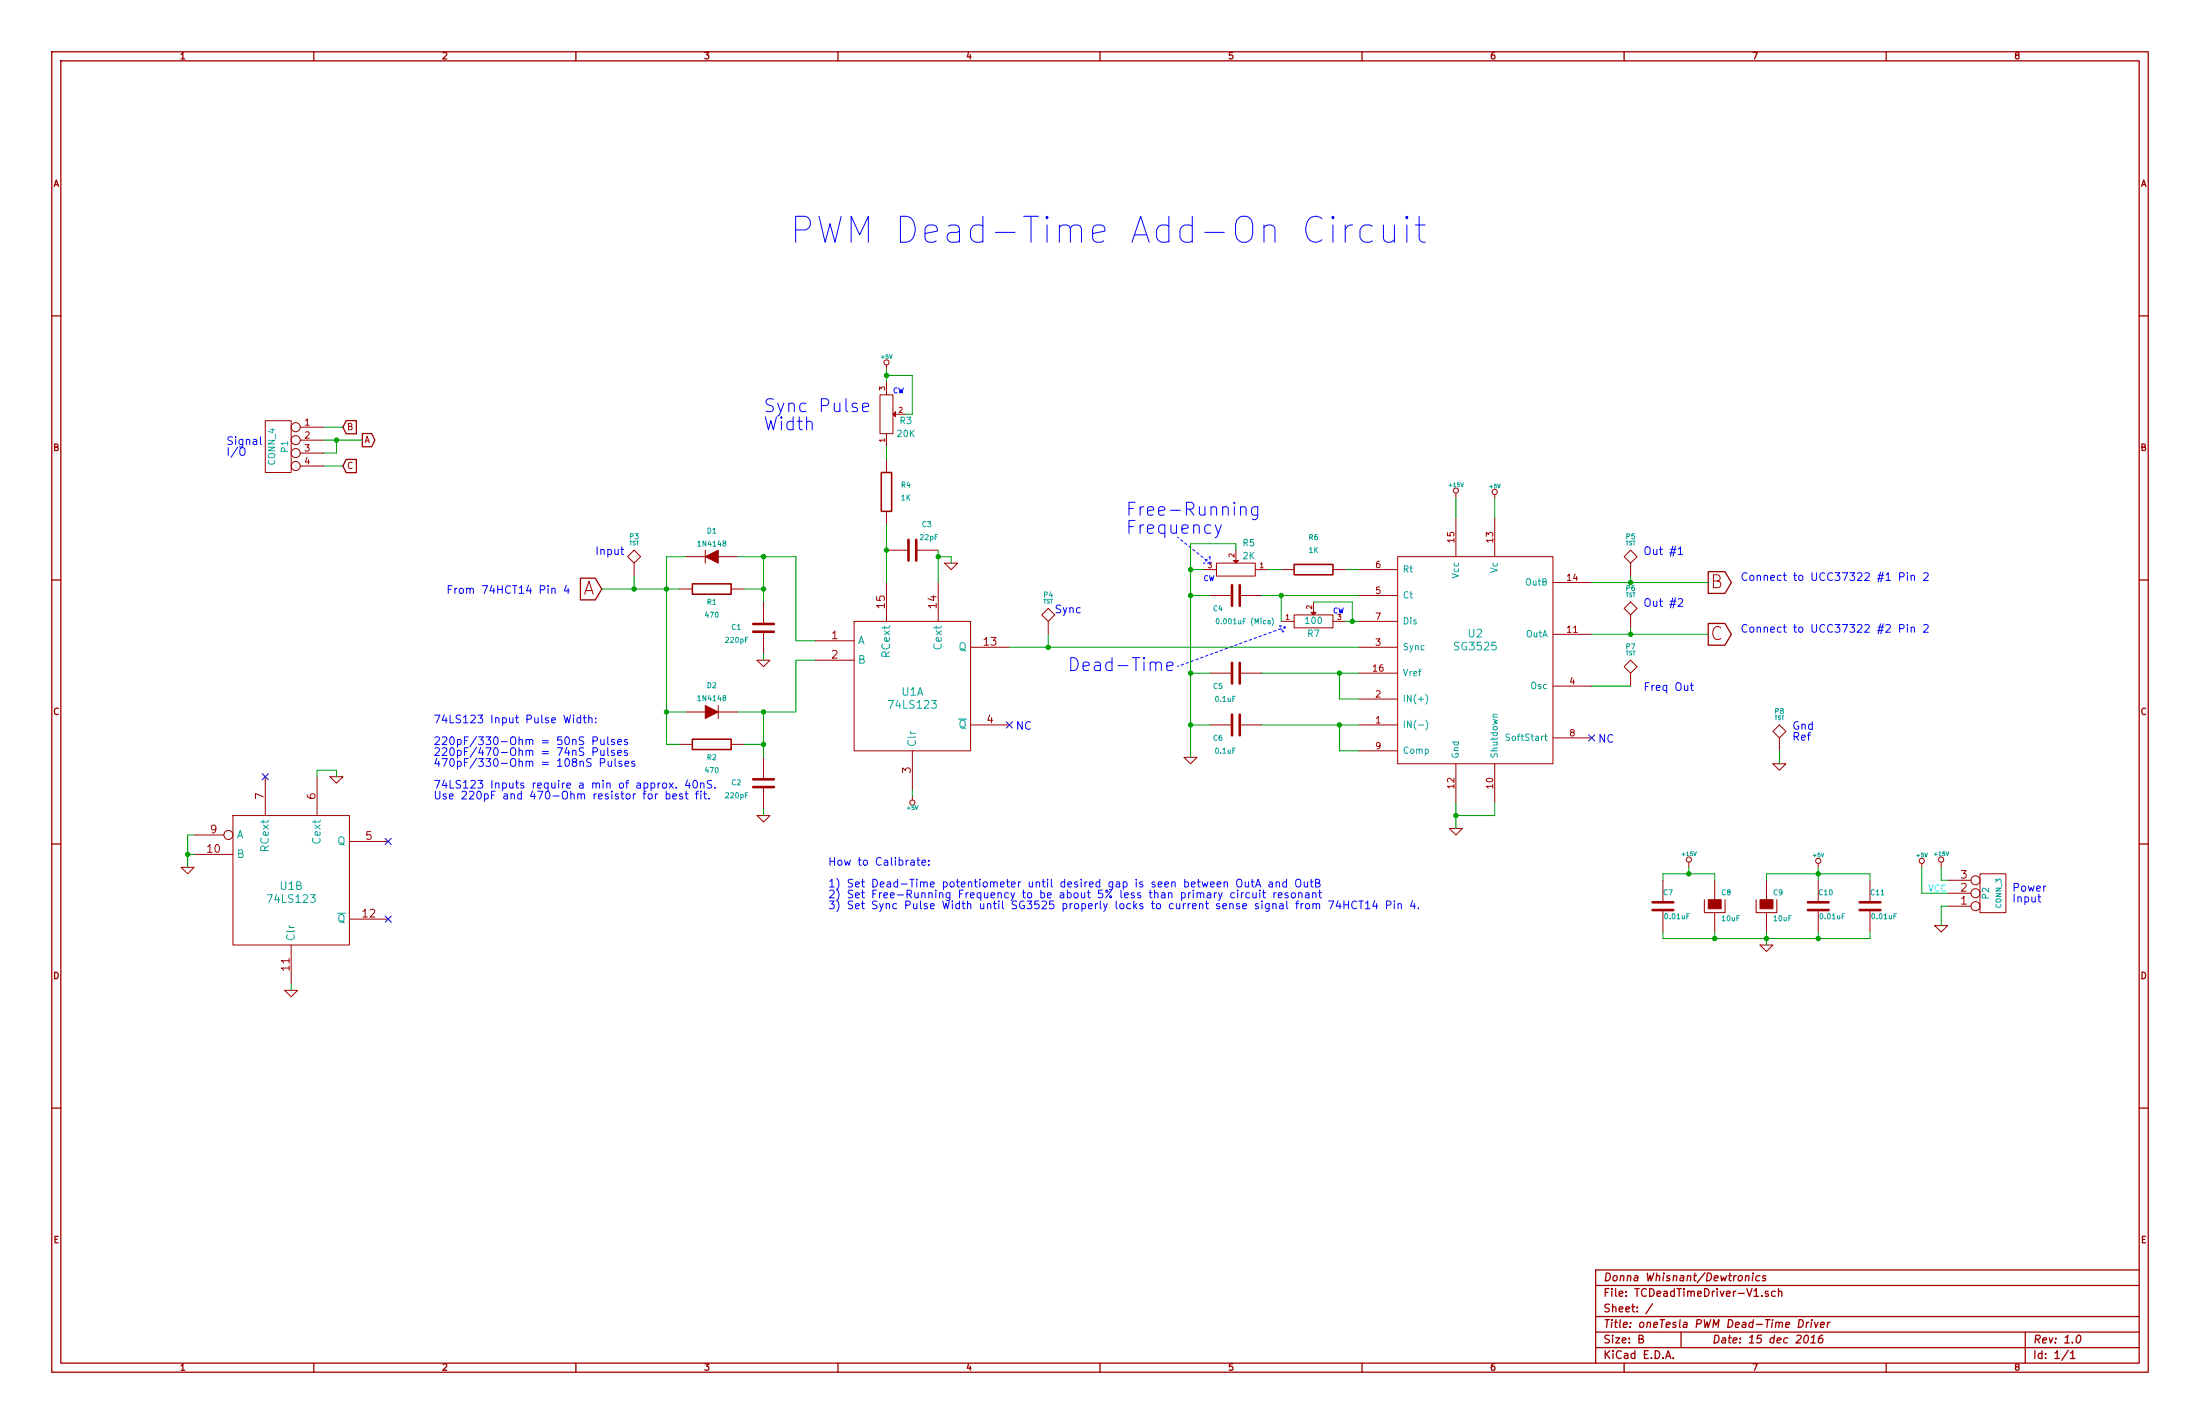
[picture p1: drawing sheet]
EESchema Schematic File Version 2
LIBS:power
LIBS:device
LIBS:transistors
LIBS:conn
LIBS:linear
LIBS:regul
LIBS:74xx
LIBS:cmos4000
LIBS:adc-dac
LIBS:memory
LIBS:xilinx
LIBS:special
LIBS:microcontrollers
LIBS:dsp
LIBS:microchip
LIBS:analog_switches
LIBS:motorola
LIBS:texas
LIBS:intel
LIBS:audio
LIBS:interface
LIBS:digital-audio
LIBS:philips
LIBS:display
LIBS:cypress
LIBS:siliconi
LIBS:opto
LIBS:atmel
LIBS:contrib
LIBS:valves
LIBS:ucc3732x
LIBS:sg3525
LIBS:con-jst
LIBS:TCDeadTimeDriver-V1-cache
EELAYER 27 0
EELAYER END
$Descr B 17000 11000
encoding utf-8
Sheet 1 1
Title "oneTesla PWM Dead-Time Driver"
Date "15 dec 2016"
Rev "1.0"
Comp "Donna Whisnant/Dewtronics"
Comment1 ""
Comment2 ""
Comment3 ""
Comment4 ""
$EndDescr
$Comp
L 74LS123 U1
U 1 1
P 7050 5300
F 0 "U1" H 7050 5250 60  0000 C CNN
F 1 "74LS123" H 7050 5150 60  0000 C CNN
F 2 "~" H 7050 5300 60  0000 C CNN
F 3 "~" H 7050 5300 60  0000 C CNN
	1    7050 5300
	1    0    0    -1  
$EndComp
$Comp
L C C3
U 1 1
P 7050 4250
F 0 "C3" V 7250 4100 40  0000 L CNN
F 1 "22pF" V 7150 4050 40  0000 L CNN
F 2 "~" H 7088 4100 30  0000 C CNN
F 3 "~" H 7050 4250 60  0000 C CNN
	1    7050 4250
	0    -1   -1   0   
$EndComp
$Comp
L R R4
U 1 1
P 6850 3800
F 0 "R4" H 7000 3850 40  0000 C CNN
F 1 "1K" H 7000 3750 40  0000 C CNN
F 2 "~" V 6780 3800 30  0000 C CNN
F 3 "~" H 6850 3800 30  0000 C CNN
	1    6850 3800
	1    0    0    -1  
$EndComp
$Comp
L +5V #PWR01
U 1 1
P 6850 2850
F 0 "#PWR01" H 6850 2940 20  0001 C CNN
F 1 "+5V" H 6850 2940 30  0000 C CNN
F 2 "" H 6850 2850 60  0000 C CNN
F 3 "" H 6850 2850 60  0000 C CNN
	1    6850 2850
	1    0    0    -1  
$EndComp
Text Notes 5900 3200 0    100  ~ 0
Sync Pulse\nWidth
$Comp
L SG3525 U2
U 1 1
P 11400 5100
F 0 "U2" H 11400 5300 60  0000 C CNN
F 1 "SG3525" H 11400 5200 60  0000 C CNN
F 2 "" H 11400 5100 60  0000 C CNN
F 3 "" H 11400 5100 60  0000 C CNN
	1    11400 5100
	1    0    0    -1  
$EndComp
$Comp
L R R6
U 1 1
P 10150 4400
F 0 "R6" V 10400 4400 40  0000 C CNN
F 1 "1K" V 10300 4400 40  0000 C CNN
F 2 "~" V 10080 4400 30  0000 C CNN
F 3 "~" H 10150 4400 30  0000 C CNN
	1    10150 4400
	0    -1   -1   0   
$EndComp
$Comp
L C C4
U 1 1
P 9550 4600
F 0 "C4" V 9450 4700 40  0000 L CNN
F 1 "0.001uF (Mica)" V 9350 4300 40  0000 L CNN
F 2 "~" H 9588 4450 30  0000 C CNN
F 3 "~" H 9550 4600 60  0000 C CNN
	1    9550 4600
	0    -1   -1   0   
$EndComp
$Comp
L C C5
U 1 1
P 9550 5200
F 0 "C5" V 9450 5300 40  0000 L CNN
F 1 "0.1uF" V 9350 5200 40  0000 L CNN
F 2 "~" H 9588 5050 30  0000 C CNN
F 3 "~" H 9550 5200 60  0000 C CNN
	1    9550 5200
	0    -1   -1   0   
$EndComp
$Comp
L C C6
U 1 1
P 9550 5600
F 0 "C6" V 9450 5700 40  0000 L CNN
F 1 "0.1uF" V 9350 5600 40  0000 L CNN
F 2 "~" H 9588 5450 30  0000 C CNN
F 3 "~" H 9550 5600 60  0000 C CNN
	1    9550 5600
	0    -1   -1   0   
$EndComp
$Comp
L GND #PWR02
U 1 1
P 9200 5850
F 0 "#PWR02" H 9200 5850 30  0001 C CNN
F 1 "GND" H 9200 5780 30  0001 C CNN
F 2 "" H 9200 5850 60  0000 C CNN
F 3 "" H 9200 5850 60  0000 C CNN
	1    9200 5850
	1    0    0    -1  
$EndComp
$Comp
L GND #PWR03
U 1 1
P 11250 6400
F 0 "#PWR03" H 11250 6400 30  0001 C CNN
F 1 "GND" H 11250 6330 30  0001 C CNN
F 2 "" H 11250 6400 60  0000 C CNN
F 3 "" H 11250 6400 60  0000 C CNN
	1    11250 6400
	1    0    0    -1  
$EndComp
$Comp
L +15V #PWR04
U 1 1
P 11250 3850
F 0 "#PWR04" H 11250 3800 20  0001 C CNN
F 1 "+15V" H 11250 3950 30  0000 C CNN
F 2 "~" H 11250 3850 60  0000 C CNN
F 3 "~" H 11250 3850 60  0000 C CNN
	1    11250 3850
	1    0    0    -1  
$EndComp
$Comp
L +5V #PWR05
U 1 1
P 11550 3850
F 0 "#PWR05" H 11550 3940 20  0001 C CNN
F 1 "+5V" H 11550 3940 30  0000 C CNN
F 2 "" H 11550 3850 60  0000 C CNN
F 3 "" H 11550 3850 60  0000 C CNN
	1    11550 3850
	1    0    0    -1  
$EndComp
Text Notes 8700 4000 0    100  ~ 0
Free-Running\nFrequency
Text Notes 8250 5200 0    100  ~ 0
Dead-Time
$Comp
L DIODE D1
U 1 1
P 5500 4300
F 0 "D1" H 5500 4100 40  0000 C CNN
F 1 "1N4148" H 5500 4200 40  0000 C CNN
F 2 "~" H 5500 4300 60  0000 C CNN
F 3 "~" H 5500 4300 60  0000 C CNN
	1    5500 4300
	-1   0    0    1   
$EndComp
$Comp
L R R1
U 1 1
P 5500 4550
F 0 "R1" V 5400 4550 40  0000 C CNN
F 1 "470" V 5300 4550 40  0000 C CNN
F 2 "~" V 5430 4550 30  0000 C CNN
F 3 "~" H 5500 4550 30  0000 C CNN
	1    5500 4550
	0    -1   -1   0   
$EndComp
$Comp
L C C1
U 1 1
P 5900 4850
F 0 "C1" H 5650 4850 40  0000 L CNN
F 1 "220pF" H 5600 4750 40  0000 L CNN
F 2 "~" H 5938 4700 30  0000 C CNN
F 3 "~" H 5900 4850 60  0000 C CNN
	1    5900 4850
	1    0    0    -1  
$EndComp
$Comp
L GND #PWR06
U 1 1
P 5900 5100
F 0 "#PWR06" H 5900 5100 30  0001 C CNN
F 1 "GND" H 5900 5030 30  0001 C CNN
F 2 "" H 5900 5100 60  0000 C CNN
F 3 "" H 5900 5100 60  0000 C CNN
	1    5900 5100
	1    0    0    -1  
$EndComp
$Comp
L DIODE D2
U 1 1
P 5500 5500
F 0 "D2" H 5500 5700 40  0000 C CNN
F 1 "1N4148" H 5500 5600 40  0000 C CNN
F 2 "~" H 5500 5500 60  0000 C CNN
F 3 "~" H 5500 5500 60  0000 C CNN
	1    5500 5500
	1    0    0    -1  
$EndComp
$Comp
L R R2
U 1 1
P 5500 5750
F 0 "R2" V 5400 5750 40  0000 C CNN
F 1 "470" V 5300 5750 40  0000 C CNN
F 2 "~" V 5430 5750 30  0000 C CNN
F 3 "~" H 5500 5750 30  0000 C CNN
	1    5500 5750
	0    -1   -1   0   
$EndComp
$Comp
L C C2
U 1 1
P 5900 6050
F 0 "C2" H 5650 6050 40  0000 L CNN
F 1 "220pF" H 5600 5950 40  0000 L CNN
F 2 "~" H 5938 5900 30  0000 C CNN
F 3 "~" H 5900 6050 60  0000 C CNN
	1    5900 6050
	1    0    0    -1  
$EndComp
$Comp
L GND #PWR07
U 1 1
P 5900 6300
F 0 "#PWR07" H 5900 6300 30  0001 C CNN
F 1 "GND" H 5900 6230 30  0001 C CNN
F 2 "" H 5900 6300 60  0000 C CNN
F 3 "" H 5900 6300 60  0000 C CNN
	1    5900 6300
	1    0    0    -1  
$EndComp
Text GLabel 4650 4550 0    100  Input ~ 0
A
$Comp
L +5V #PWR08
U 1 1
P 7050 6150
F 0 "#PWR08" H 7050 6240 20  0001 C CNN
F 1 "+5V" H 7050 6240 30  0000 C CNN
F 2 "" H 7050 6150 60  0000 C CNN
F 3 "" H 7050 6150 60  0000 C CNN
	1    7050 6150
	-1   0    0    1   
$EndComp
Text Notes 3350 5600 0    60   ~ 0
74LS123 Input Pulse Width:\n\n220pF/330-Ohm = 50nS Pulses\n220pF/470-Ohm = 74nS Pulses\n470pF/330-Ohm = 108nS Pulses\n\n74LS123 Inputs require a min of approx. 40nS.\nUse 220pF and 470-Ohm resistor for best fit.\n
Text GLabel 13200 4500 2    100  Output ~ 0
B
Text GLabel 13200 4900 2    100  Output ~ 0
C
Text Notes 12350 5750 0    60   ~ 0
NC
Text Notes 12700 5350 0    60   ~ 0
Freq Out
Text Notes 3450 4600 0    60   ~ 0
From 74HCT14 Pin 4
Text Notes 13450 4500 0    60   ~ 0
Connect to UCC37322 #1 Pin 2
Text Notes 13450 4900 0    60   ~ 0
Connect to UCC37322 #2 Pin 2
Text Notes 6100 1900 0    200  ~ 0
PWM Dead-Time Add-On Circuit
Text Notes 6400 6700 0    60   ~ 0
How to Calibrate:\n\n1) Set Dead-Time potentiometer until desired gap is seen between OutA and OutB\n2) Set Free-Running Frequency to be about 5% less than primary circuit resonant\n3) Set Sync Pulse Width until SG3525 properly locks to current sense signal from 74HCT14 Pin 4.\n
Text Notes 7850 5650 0    60   ~ 0
NC
$Comp
L CAPAPOL C8
U 1 1
P 13250 7000
F 0 "C8" H 13300 7100 40  0000 L CNN
F 1 "10uF" H 13300 6900 40  0000 L CNN
F 2 "~" H 13350 6850 30  0000 C CNN
F 3 "~" H 13250 7000 300 0000 C CNN
	1    13250 7000
	1    0    0    -1  
$EndComp
$Comp
L CAPAPOL C9
U 1 1
P 13650 7000
F 0 "C9" H 13700 7100 40  0000 L CNN
F 1 "10uF" H 13700 6900 40  0000 L CNN
F 2 "~" H 13750 6850 30  0000 C CNN
F 3 "~" H 13650 7000 300 0000 C CNN
	1    13650 7000
	1    0    0    -1  
$EndComp
$Comp
L C C10
U 1 1
P 14050 7000
F 0 "C10" H 14050 7100 40  0000 L CNN
F 1 "0.01uF" H 14056 6915 40  0000 L CNN
F 2 "~" H 14088 6850 30  0000 C CNN
F 3 "~" H 14050 7000 60  0000 C CNN
	1    14050 7000
	1    0    0    -1  
$EndComp
$Comp
L C C7
U 1 1
P 12850 7000
F 0 "C7" H 12850 7100 40  0000 L CNN
F 1 "0.01uF" H 12856 6915 40  0000 L CNN
F 2 "~" H 12888 6850 30  0000 C CNN
F 3 "~" H 12850 7000 60  0000 C CNN
	1    12850 7000
	1    0    0    -1  
$EndComp
$Comp
L C C11
U 1 1
P 14450 7000
F 0 "C11" H 14450 7100 40  0000 L CNN
F 1 "0.01uF" H 14456 6915 40  0000 L CNN
F 2 "~" H 14488 6850 30  0000 C CNN
F 3 "~" H 14450 7000 60  0000 C CNN
	1    14450 7000
	1    0    0    -1  
$EndComp
$Comp
L GND #PWR09
U 1 1
P 13650 7300
F 0 "#PWR09" H 13650 7300 30  0001 C CNN
F 1 "GND" H 13650 7230 30  0001 C CNN
F 2 "" H 13650 7300 60  0000 C CNN
F 3 "" H 13650 7300 60  0000 C CNN
	1    13650 7300
	1    0    0    -1  
$EndComp
$Comp
L +5V #PWR010
U 1 1
P 14050 6700
F 0 "#PWR010" H 14050 6790 20  0001 C CNN
F 1 "+5V" H 14050 6790 30  0000 C CNN
F 2 "" H 14050 6700 60  0000 C CNN
F 3 "" H 14050 6700 60  0000 C CNN
	1    14050 6700
	1    0    0    -1  
$EndComp
$Comp
L +15V #PWR011
U 1 1
P 13050 6700
F 0 "#PWR011" H 13050 6650 20  0001 C CNN
F 1 "+15V" H 13050 6800 30  0000 C CNN
F 2 "~" H 13050 6700 60  0000 C CNN
F 3 "~" H 13050 6700 60  0000 C CNN
	1    13050 6700
	1    0    0    -1  
$EndComp
$Comp
L 74LS123 U1
U 2 1
P 2250 6800
F 0 "U1" H 2250 6750 60  0000 C CNN
F 1 "74LS123" H 2250 6650 60  0000 C CNN
F 2 "~" H 2250 6800 60  0000 C CNN
F 3 "~" H 2250 6800 60  0000 C CNN
	2    2250 6800
	1    0    0    -1  
$EndComp
$Comp
L GND #PWR012
U 1 1
P 2250 7650
F 0 "#PWR012" H 2250 7650 30  0001 C CNN
F 1 "GND" H 2250 7580 30  0001 C CNN
F 2 "" H 2250 7650 60  0000 C CNN
F 3 "" H 2250 7650 60  0000 C CNN
	1    2250 7650
	1    0    0    -1  
$EndComp
$Comp
L GND #PWR013
U 1 1
P 1450 6700
F 0 "#PWR013" H 1450 6700 30  0001 C CNN
F 1 "GND" H 1450 6630 30  0001 C CNN
F 2 "" H 1450 6700 60  0000 C CNN
F 3 "" H 1450 6700 60  0000 C CNN
	1    1450 6700
	1    0    0    -1  
$EndComp
Text Notes 10300 4750 0    40   ~ 0
CW
Text Notes 9300 4500 0    40   ~ 0
CW
Text Notes 6900 3050 0    40   ~ 0
CW
$Comp
L GND #PWR014
U 1 1
P 2600 6000
F 0 "#PWR014" H 2600 6000 30  0001 C CNN
F 1 "GND" H 2600 5930 30  0001 C CNN
F 2 "" H 2600 6000 60  0000 C CNN
F 3 "" H 2600 6000 60  0000 C CNN
	1    2600 6000
	1    0    0    -1  
$EndComp
NoConn ~ 3000 6500
NoConn ~ 3000 7100
NoConn ~ 2050 6000
NoConn ~ 7800 5600
NoConn ~ 12300 5700
$Comp
L POT R5
U 1 1
P 9550 4400
F 0 "R5" H 9450 4600 50  0000 C CNN
F 1 "2K" H 9450 4500 50  0000 C CNN
F 2 "~" H 9550 4400 60  0000 C CNN
F 3 "~" H 9550 4400 60  0000 C CNN
	1    9550 4400
	-1   0    0    -1  
$EndComp
$Comp
L POT R7
U 1 1
P 10150 4800
F 0 "R7" H 10150 4700 50  0000 C CNN
F 1 "100" H 10150 4800 50  0000 C CNN
F 2 "~" H 10150 4800 60  0000 C CNN
F 3 "~" H 10150 4800 60  0000 C CNN
	1    10150 4800
	1    0    0    -1  
$EndComp
$Comp
L POT R3
U 1 1
P 6850 3200
F 0 "R3" V 6800 3350 50  0000 C CNN
F 1 "20K" V 6700 3350 50  0000 C CNN
F 2 "~" H 6850 3200 60  0000 C CNN
F 3 "~" H 6850 3200 60  0000 C CNN
	1    6850 3200
	0    1    -1   0   
$EndComp
$Comp
L TST P7
U 1 1
P 12600 5300
F 0 "P7" H 12600 5600 40  0000 C CNN
F 1 "TST" H 12600 5550 30  0000 C CNN
F 2 "~" H 12600 5300 60  0000 C CNN
F 3 "~" H 12600 5300 60  0000 C CNN
	1    12600 5300
	1    0    0    -1  
$EndComp
$Comp
L TST P5
U 1 1
P 12600 4450
F 0 "P5" H 12600 4750 40  0000 C CNN
F 1 "TST" H 12600 4700 30  0000 C CNN
F 2 "~" H 12600 4450 60  0000 C CNN
F 3 "~" H 12600 4450 60  0000 C CNN
	1    12600 4450
	1    0    0    -1  
$EndComp
$Comp
L TST P6
U 1 1
P 12600 4850
F 0 "P6" H 12600 5150 40  0000 C CNN
F 1 "TST" H 12600 5100 30  0000 C CNN
F 2 "~" H 12600 4850 60  0000 C CNN
F 3 "~" H 12600 4850 60  0000 C CNN
	1    12600 4850
	1    0    0    -1  
$EndComp
$Comp
L CONN_4 P1
U 1 1
P 2150 3450
F 0 "P1" V 2100 3450 50  0000 C CNN
F 1 "CONN_4" V 2200 3450 50  0000 C CNN
F 2 "" H 2150 3450 60  0000 C CNN
F 3 "" H 2150 3450 60  0000 C CNN
	1    2150 3450
	-1   0    0    -1  
$EndComp
Text GLabel 2800 3400 2    50   Output ~ 0
A
Text GLabel 2650 3300 2    50   Input ~ 0
B
Text GLabel 2650 3600 2    50   Input ~ 0
C
$Comp
L CONN_3 P2
U 1 1
P 15400 6900
F 0 "P2" V 15350 6900 50  0000 C CNN
F 1 "CONN_3" V 15450 6900 40  0000 C CNN
F 2 "" H 15400 6900 60  0000 C CNN
F 3 "" H 15400 6900 60  0000 C CNN
	1    15400 6900
	1    0    0    1   
$EndComp
$Comp
L GND #PWR015
U 1 1
P 15000 7150
F 0 "#PWR015" H 15000 7150 30  0001 C CNN
F 1 "GND" H 15000 7080 30  0001 C CNN
F 2 "" H 15000 7150 60  0000 C CNN
F 3 "" H 15000 7150 60  0000 C CNN
	1    15000 7150
	1    0    0    -1  
$EndComp
$Comp
L +5V #PWR016
U 1 1
P 14850 6700
F 0 "#PWR016" H 14850 6790 20  0001 C CNN
F 1 "+5V" H 14850 6790 30  0000 C CNN
F 2 "" H 14850 6700 60  0000 C CNN
F 3 "" H 14850 6700 60  0000 C CNN
	1    14850 6700
	1    0    0    -1  
$EndComp
$Comp
L +15V #PWR017
U 1 1
P 15000 6700
F 0 "#PWR017" H 15000 6650 20  0001 C CNN
F 1 "+15V" H 15000 6800 30  0000 C CNN
F 2 "~" H 15000 6700 60  0000 C CNN
F 3 "~" H 15000 6700 60  0000 C CNN
	1    15000 6700
	1    0    0    -1  
$EndComp
Text Label 14900 6900 0    50   ~ 0
VCC
Text Notes 15550 6900 0    60   ~ 0
Power\nInput
Text Notes 1750 3450 0    60   ~ 0
Signal\nI/O
$Comp
L TST P4
U 1 1
P 8100 4900
F 0 "P4" H 8100 5200 40  0000 C CNN
F 1 "TST" H 8100 5150 30  0000 C CNN
F 2 "~" H 8100 4900 60  0000 C CNN
F 3 "~" H 8100 4900 60  0000 C CNN
	1    8100 4900
	1    0    0    -1  
$EndComp
Text Notes 8150 4750 0    60   ~ 0
Sync
$Comp
L TST P3
U 1 1
P 4900 4450
F 0 "P3" H 4900 4750 40  0000 C CNN
F 1 "TST" H 4900 4700 30  0000 C CNN
F 2 "~" H 4900 4450 60  0000 C CNN
F 3 "~" H 4900 4450 60  0000 C CNN
	1    4900 4450
	1    0    0    -1  
$EndComp
Text Notes 4600 4300 0    60   ~ 0
Input
Text Notes 12700 4300 0    60   ~ 0
Out #1
Text Notes 12700 4700 0    60   ~ 0
Out #2
$Comp
L TST P8
U 1 1
P 13750 5800
F 0 "P8" H 13750 6100 40  0000 C CNN
F 1 "TST" H 13750 6050 30  0000 C CNN
F 2 "~" H 13750 5800 60  0000 C CNN
F 3 "~" H 13750 5800 60  0000 C CNN
	1    13750 5800
	1    0    0    -1  
$EndComp
$Comp
L GND #PWR018
U 1 1
P 13750 5900
F 0 "#PWR018" H 13750 5900 30  0001 C CNN
F 1 "GND" H 13750 5830 30  0001 C CNN
F 2 "" H 13750 5900 60  0000 C CNN
F 3 "" H 13750 5900 60  0000 C CNN
	1    13750 5900
	1    0    0    -1  
$EndComp
Text Notes 13850 5650 0    60   ~ 0
Gnd\nRef
$Comp
L GND #PWR019
U 1 1
P 7350 4350
F 0 "#PWR019" H 7350 4350 30  0001 C CNN
F 1 "GND" H 7350 4280 30  0001 C CNN
F 2 "" H 7350 4350 60  0000 C CNN
F 3 "" H 7350 4350 60  0000 C CNN
	1    7350 4350
	1    0    0    -1  
$EndComp
Connection ~ 5150 4550
Wire Wire Line
	5150 4300 5300 4300
Connection ~ 5150 5500
Wire Wire Line
	4650 4550 5250 4550
Wire Wire Line
	5150 5500 5300 5500
Wire Wire Line
	5150 4300 5150 5750
Wire Wire Line
	5150 5750 5250 5750
Connection ~ 5900 5500
Wire Wire Line
	6150 5100 6300 5100
Wire Wire Line
	6150 5500 6150 5100
Connection ~ 5900 5750
Wire Wire Line
	5700 5500 6150 5500
Wire Wire Line
	5900 6300 5900 6250
Wire Wire Line
	5900 5750 5750 5750
Wire Wire Line
	5900 5500 5900 5850
Connection ~ 5900 4550
Connection ~ 5900 4300
Wire Wire Line
	5700 4300 6150 4300
Wire Wire Line
	6150 4300 6150 4950
Wire Wire Line
	6150 4950 6300 4950
Wire Wire Line
	5900 4550 5750 4550
Wire Wire Line
	5900 4300 5900 4650
Wire Wire Line
	5900 5100 5900 5050
Wire Notes Line
	9915 4884 9931 4845
Wire Notes Line
	9889 4834 9915 4885
Wire Notes Line
	9932 4844 9889 4834
Wire Notes Line
	9099 5148 9932 4844
Wire Notes Line
	9300 4350 9350 4350
Wire Notes Line
	9350 4300 9300 4350
Wire Notes Line
	9350 4350 9350 4300
Wire Notes Line
	9350 4350 9100 4150
Wire Wire Line
	11250 4000 11250 3850
Wire Wire Line
	11550 4000 11550 3850
Connection ~ 11250 6300
Wire Wire Line
	11550 6300 11550 6200
Wire Wire Line
	11250 6300 11550 6300
Wire Wire Line
	11250 6200 11250 6400
Connection ~ 9200 4600
Wire Wire Line
	9200 4400 9300 4400
Connection ~ 9200 5200
Wire Wire Line
	9200 4600 9350 4600
Connection ~ 9200 5600
Wire Wire Line
	9200 5200 9350 5200
Wire Wire Line
	9200 5600 9350 5600
Wire Wire Line
	9200 4200 9200 5850
Wire Wire Line
	9900 4400 9800 4400
Wire Wire Line
	10500 4400 10400 4400
Connection ~ 9900 4600
Wire Wire Line
	9750 4600 10500 4600
Wire Wire Line
	7800 5000 10500 5000
Connection ~ 10350 5200
Wire Wire Line
	9750 5200 10500 5200
Wire Wire Line
	10350 5400 10350 5200
Wire Wire Line
	10500 5400 10350 5400
Connection ~ 10350 5600
Wire Wire Line
	9750 5600 10500 5600
Wire Wire Line
	10350 5800 10350 5600
Wire Wire Line
	10500 5800 10350 5800
Wire Wire Line
	6850 2850 6850 2950
Wire Wire Line
	6850 3450 6850 3550
Connection ~ 6850 4250
Wire Wire Line
	6850 4050 6850 4500
Wire Wire Line
	7250 4250 7250 4500
Wire Wire Line
	7050 6150 7050 6100
Wire Wire Line
	12300 4900 13200 4900
Wire Wire Line
	12300 4500 13200 4500
Wire Wire Line
	12850 6800 12850 6750
Wire Wire Line
	12850 6750 13250 6750
Wire Wire Line
	13050 6750 13050 6700
Wire Wire Line
	13250 6750 13250 6800
Connection ~ 13050 6750
Wire Wire Line
	13650 6800 13650 6750
Wire Wire Line
	13650 6750 14450 6750
Wire Wire Line
	14050 6700 14050 6800
Connection ~ 14050 6750
Wire Wire Line
	14450 6750 14450 6800
Wire Wire Line
	14450 7250 14450 7200
Wire Wire Line
	12850 7250 14450 7250
Wire Wire Line
	14050 7250 14050 7200
Wire Wire Line
	13650 7200 13650 7300
Connection ~ 14050 7250
Wire Wire Line
	13250 7250 13250 7200
Connection ~ 13650 7250
Wire Wire Line
	12850 7250 12850 7200
Connection ~ 13250 7250
Wire Wire Line
	1450 6450 1450 6700
Wire Wire Line
	1450 6600 1500 6600
Wire Wire Line
	1450 6450 1500 6450
Connection ~ 1450 6600
Wire Wire Line
	2250 7650 2250 7600
Wire Wire Line
	10400 4800 10500 4800
Wire Wire Line
	9900 4800 9900 4600
Wire Wire Line
	2450 6000 2450 5950
Wire Wire Line
	2450 5950 2600 5950
Wire Wire Line
	2600 5950 2600 6000
Wire Wire Line
	9550 4250 9550 4200
Wire Wire Line
	9550 4200 9200 4200
Connection ~ 9200 4400
Wire Wire Line
	10150 4650 10450 4650
Wire Wire Line
	10450 4650 10450 4800
Connection ~ 10450 4800
Wire Wire Line
	6850 2900 7050 2900
Wire Wire Line
	7050 2900 7050 3200
Wire Wire Line
	7050 3200 7000 3200
Connection ~ 6850 2900
Wire Wire Line
	12300 5300 12600 5300
Wire Wire Line
	12600 4450 12600 4500
Connection ~ 12600 4500
Wire Wire Line
	12600 4850 12600 4900
Connection ~ 12600 4900
Wire Wire Line
	2500 3400 2800 3400
Wire Wire Line
	2600 3400 2600 3500
Wire Wire Line
	2600 3500 2500 3500
Connection ~ 2600 3400
Wire Wire Line
	2650 3600 2500 3600
Wire Wire Line
	2650 3300 2500 3300
Wire Wire Line
	15050 6800 15000 6800
Wire Wire Line
	15000 6800 15000 6700
Wire Wire Line
	15050 6900 14850 6900
Wire Wire Line
	14850 6900 14850 6700
Wire Wire Line
	15050 7000 15000 7000
Wire Wire Line
	15000 7000 15000 7150
Wire Wire Line
	8100 4900 8100 5000
Connection ~ 8100 5000
Wire Wire Line
	4900 4450 4900 4550
Connection ~ 4900 4550
Wire Wire Line
	13750 5900 13750 5800
Wire Wire Line
	7250 4300 7350 4300
Wire Wire Line
	7350 4300 7350 4350
Connection ~ 7250 4300
$EndSCHEMATC
